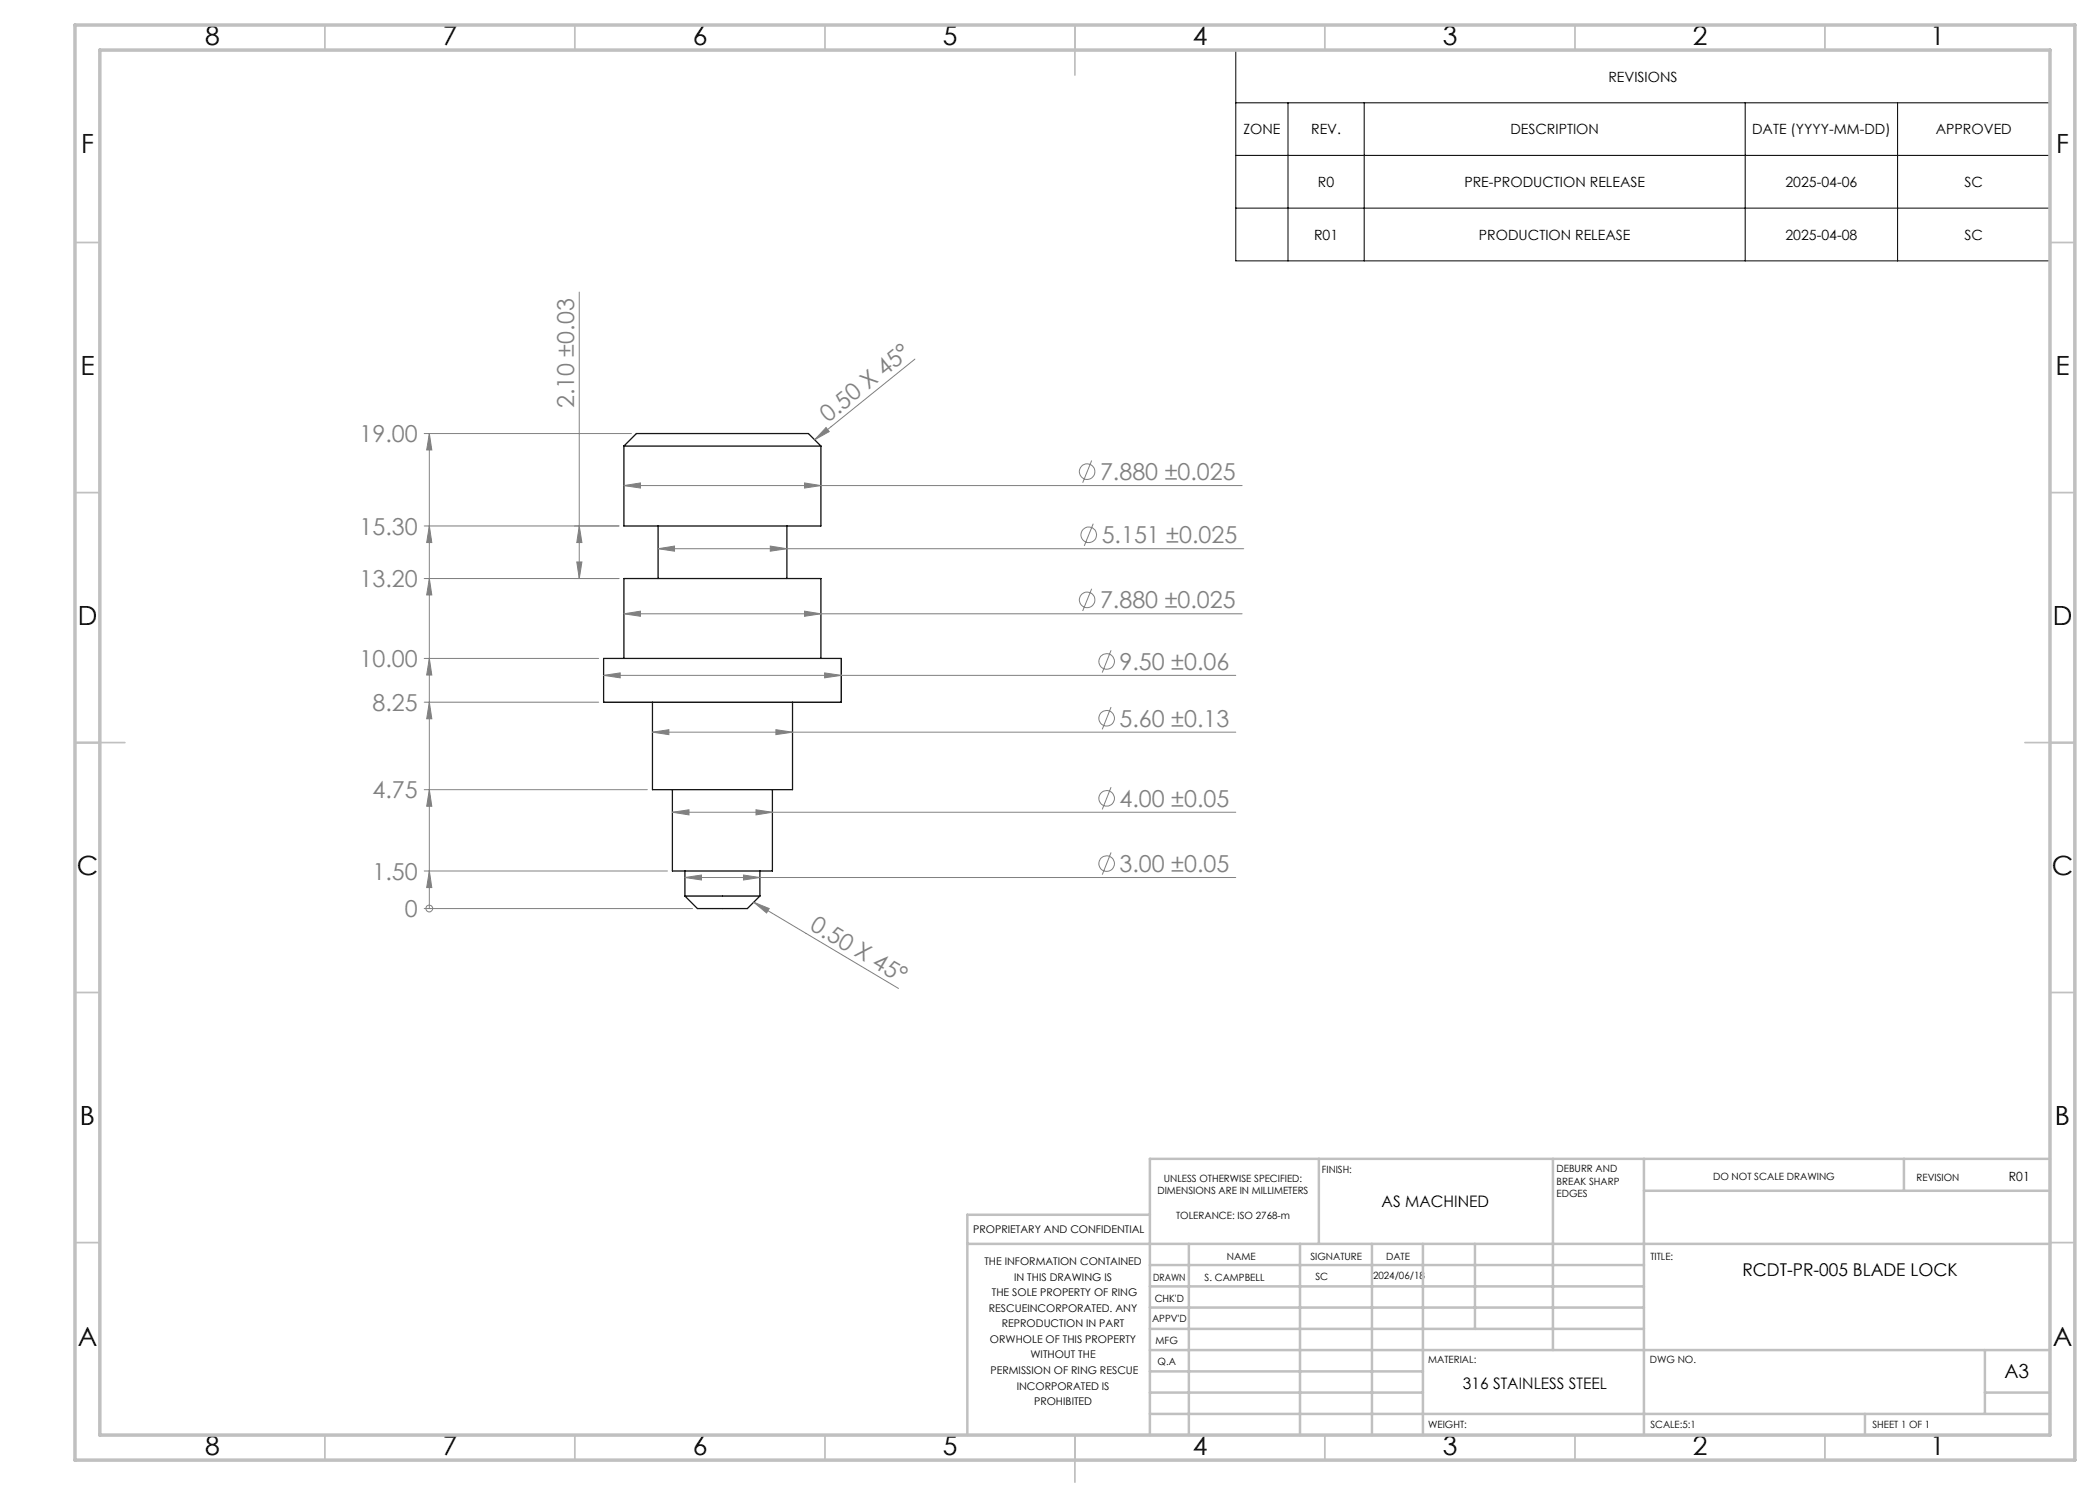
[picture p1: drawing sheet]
<svg xmlns="http://www.w3.org/2000/svg" width="420mm" height="297mm" viewBox="0 0 420 297" stroke-linecap="round" stroke-linejoin="round" font-family="sans-serif">
<g fill="none" stroke="#000" stroke-width=".25">
<path d="M124.8 89.2v16h39.4v-16M124.8 89.2h39.4M124.8 89.2l2.5-2.5h34.4l2.5 2.5M131.6 105.2v10.5M157.4 105.2v10.5M120.7 131.7h47.5v8.7h-47.5zM124.8 131.7v-16h39.4v16M130.5 140.4v17.5h28v-17.5M134.5 157.9v16.3h20v-16.3M137 179.2h15M137 179.2l2.5 2.5h10l2.5-2.5M137 174.2v5"/>
<path d="M152 174.2v5"/>
</g>
<g fill="none" stroke="#808080" stroke-width=".2">
<path d="M115.9 58.4v57.3M183 71.8l-20.1 16.1M84.8 86.7h41.5M85.9 86.7l.5 3.3h-1.1zM85.9 86.7v95M124.8 97.1l3.3-.5v1zM124.8 97.1h123.6M160.9 96.6l3.3 .5-3.3 .5zM165.2 85.5l.6 .8-2.9 1.6zM218.3 92.1l-1.8 4.5M84.8 105.2h39M84.8 115.7h39"/>
<path d="M85.9 115.7l.5 3.3h-1.1zM85.9 105.2l.5 3.3h-1.1zM115.4 112.4h1l-.5 3.3zM115.9 105.2l.5 3.3h-1zM131.6 109.7l3.3-.5v1zM131.6 109.7h117.1M154.1 109.2l3.3 .5-3.3 .5zM218.3 117.8l-1.8 4.4M218.7 104.7l-1.8 4.5M84.8 131.7h34.9M85.9 131.7l.5 3.3h-1.1zM120.7 135.1l3.3-.5v1z"/>
<path d="M120.7 135.1h126.5M124.8 122.8l3.3-.6v1.1zM124.8 122.8h123.6M160.9 122.2l3.3 .6-3.3 .5zM164.9 134.6l3.3 .5-3.3 .5zM222.2 130.1l-1.7 4.4M84.8 157.9h44.7M84.8 140.4h34.9M85.9 157.9l.5 3.4h-1.1zM85.9 140.4l.5 3.4h-1.1zM130.5 146.4l3.3-.5v1zM130.5 146.4h116.7"/>
<path d="M155.2 145.9l3.3 .5-3.3 .5zM222.2 141.4l-1.7 4.5M222.2 157.4l-1.7 4.5M84.8 174.2h48.7M85.9 174.2l.5 3.3h-1.1zM134.5 162.5l3.3-.5v1zM134.5 162.5h112.7M137 175.5l3.3-.5v1zM137 175.5h110.2M148.7 175l3.3 .5-3.3 .5zM151.2 162l3.3 .5-3.3 .5zM222.2 170.5l-1.7 4.4"/>
<path d="M84.8 181.7h53.7M85.9 181.7h.1M150.7 180.4l3.1 1.3-.5 .9zM150.7 180.4l29 17.3"/>
<circle cx="217.4" cy="94.3" r="1.55"/>
<circle cx="217.4" cy="120" r="1.55"/>
<circle cx="217.8" cy="107" r="1.56"/>
<circle cx="221.3" cy="132.3" r="1.56"/>
<circle cx="221.3" cy="159.7" r="1.56"/>
<circle cx="221.3" cy="143.7" r="1.56"/>
<circle cx="221.3" cy="172.7" r="1.56"/>
<circle cx="85.9" cy="181.7" r=".68"/>
</g>
<path d="M247.2 10h162.8v42.2h-162.8zM247.2 20.6h162.8M247.2 31.1h162.8M257.6 20.6v31.6M272.8 20.6v31.6M349 20.6v31.6M379.5 20.6v31.6M247.2 41.6h162.8" fill="none" stroke="#000" stroke-width=".2"/>
<g fill="none" stroke="#c0c0c0" stroke-width=".35">
<path d="M65 5v5M115 5v5M165 5v5M215 5v10M265 5v5M315 5v5M365 5v5M15 48.5h5M410 48.5h5M15 98.5h5M410 98.5h5M15 148.5h10"/>
<path d="M405 148.5h10M15 198.5h5M410 198.5h5M15 248.5h5M410 248.5h5M65 287v5M115 287v5M165 287v5M215 287v9.4M265 287v5M315 287v5M365 287v5"/>
</g>
<g fill="none" stroke="#c0c0c0" stroke-width=".5">
<path d="M263.8 231.8v17M310.6 231.8v38.2M328.8 231.8v55.2M328.8 238.2h81.2M380.8 231.8v6.4M410 231.8h-180v55.2M193.5 248.8h216.5M230 257.3h98.8M230 253h98.8M230 243h-36.5v44M237.8 248.8v38.2M260 248.8v38.2"/>
<path d="M274.4 248.8v38.2M284.6 248.8v38.2M295 248.8v17M230 265.8h98.8M230 261.5h98.8M230 278.5h54.6M230 274.3h54.6M230 270h180M397 278.5h13M397 270v12.8M230 282.8h180M373 282.8v4.2"/>
</g>
<path d="M15 5h400v287h-400zM20 10h390v277h-390z" fill="none" stroke="#c0c0c0" stroke-width=".7"/>
<g fill="#808080">
<path d="M165.2 85.5l.6 .8-2.9 1.6z"/>
<path d="M150.7 180.4l3.1 1.3-.5 .9z"/>
<path d="M154.1 109.2l3.3 .5-3.3 .5zM131.6 109.7l3.3-.5v1zM160.9 122.2l3.3 .6-3.3 .5zM124.8 122.8l3.3-.6v1.1z"/>
<path d="M120.7 135.1l3.3-.5v1zM164.9 134.6l3.3 .5-3.3 .5zM130.5 146.4l3.3-.5v1zM155.2 145.9l3.3 .5-3.3 .5zM134.5 162.5l3.3-.5v1zM151.2 162l3.3 .5-3.3 .5zM124.8 97.1l3.3-.5v1zM160.9 96.6l3.3 .5-3.3 .5zM137 175.5l3.3-.5v1zM148.7 175l3.3 .5-3.3 .5z"/>
<path d="M115.9 105.2l.5 3.3h-1zM115.4 112.4h1l-.5 3.3z"/>
<path d="M85.9 174.2l.5 3.3h-1.1zM85.9 157.9l.5 3.4h-1.1zM85.9 140.4l.5 3.4h-1.1zM85.9 131.7l.5 3.3h-1.1zM85.9 115.7l.5 3.3h-1.1zM85.9 105.2l.5 3.3h-1.1zM85.9 86.7l.5 3.3h-1.1z"/>
</g>
<g font-size="5.3">
<text x="41" y="8.9">8</text>
<text x="88.5" y="8.9">7</text>
<text x="138.5" y="8.9">6</text>
<text x="188.5" y="8.9">5</text>
<text x="238.5" y="8.9">4</text>
<text x="288.5" y="8.9">3</text>
<text x="338.5" y="8.9">2</text>
<text x="386" y="8.9">1</text>
<text x="16.2" y="30.7">F</text>
<text x="411.2" y="30.7">F</text>
<text x="16.1" y="74.9">E</text>
<text x="411.1" y="74.9">E</text>
<text x="15.5" y="124.9">D</text>
<text x="410.5" y="124.9">D</text>
<text x="15.4" y="174.9">C</text>
<text x="410.4" y="174.9">C</text>
<text x="16" y="224.9">B</text>
<text x="411" y="224.9">B</text>
<text x="15.5" y="269.2">A</text>
<text x="410.5" y="269.2">A</text>
<text x="41" y="290.9">8</text>
<text x="88.5" y="290.9">7</text>
<text x="138.5" y="290.9">6</text>
<text x="188.5" y="290.9">5</text>
<text x="238.5" y="290.9">4</text>
<text x="288.5" y="290.9">3</text>
<text x="338.5" y="290.9">2</text>
<text x="386" y="290.9">1</text>
</g>
<g font-size="4.7" fill="#808080">
<text x="114.9" y="81.7" transform="rotate(-90 114.9 81.7)">2.10 ±0.03</text>
<text x="71.9" y="88.4">19.00</text>
<text x="165.6" y="84.5" transform="rotate(-39 165.6 84.5)">0.50 X 45°</text>
<text x="220" y="96">7.880 ±0.025</text>
<text x="71.9" y="106.9">15.30</text>
<text x="220.3" y="108.7">5.151 ±0.025</text>
<text x="71.9" y="117.4">13.20</text>
<text x="220" y="121.7">7.880 ±0.025</text>
<text x="71.9" y="133.4">10.00</text>
<text x="223.9" y="134">9.50 ±0.06</text>
<text x="74.5" y="142.2">8.25</text>
<text x="223.9" y="145.3">5.60 ±0.13</text>
<text x="74.5" y="159.7">4.75</text>
<text x="223.9" y="161.4">4.00 ±0.05</text>
<text x="74.5" y="175.9">1.50</text>
<text x="223.9" y="174.4">3.00 ±0.05</text>
<text x="81" y="183.4">0</text>
<text x="161.7" y="185.8" transform="rotate(31 161.7 185.8)">0.50 X 45°</text>
</g>
<text font-size="3.9" x="400.9" y="275.5">A3</text>
<text font-size="3.5" x="348.5" y="255.3">RCDT-PR-005 BLADE LOCK</text>
<g font-size="3.2">
<text x="276.3" y="241.4">AS MACHINED</text>
<text x="292.6" y="277.9">316 STAINLESS STEEL</text>
</g>
<g font-size="2.8">
<text x="321.7" y="16.3">REVISIONS</text>
<text x="248.7" y="26.9">ZONE</text>
<text x="262.2" y="26.9">REV.</text>
<text x="302.1" y="26.9">DESCRIPTION</text>
<text x="350.4" y="26.9">DATE (YYYY-MM-DD)</text>
<text x="387.2" y="26.9">APPROVED</text>
<text x="263.6" y="37.4">R0</text>
<text x="292.9" y="37.4">PRE-PRODUCTION RELEASE</text>
<text x="357.1" y="37.4">2025-04-06</text>
<text x="392.9" y="37.4">SC</text>
<text x="262.8" y="47.9">R01</text>
<text x="295.8" y="47.9">PRODUCTION RELEASE</text>
<text x="357.1" y="47.9">2025-04-08</text>
<text x="392.9" y="47.9">SC</text>
</g>
<text font-size="2.5" x="401.8" y="236.1">R01</text>
<g font-size="2.1">
<text x="194.7" y="246.6">PROPRIETARY AND CONFIDENTIAL</text>
<text x="196.9" y="253">THE INFORMATION CONTAINED</text>
<text x="202.8" y="256.1">IN THIS DRAWING IS</text>
<text x="197.8" y="262.3">RESCUEINCORPORATED. ANY</text>
<text x="198.4" y="259.2">THE SOLE PROPERTY OF RING</text>
<text x="198" y="268.6">ORWHOLE OF THIS PROPERTY</text>
<text x="200.4" y="265.5">REPRODUCTION IN PART</text>
<text x="198.1" y="274.8">PERMISSION OF RING RESCUE</text>
<text x="206.1" y="271.7">WITHOUT THE</text>
<text x="203.3" y="277.9">INCORPORATED IS</text>
<text x="206.8" y="281">PROHIBITED</text>
</g>
<g font-size="2">
<text x="231.5" y="238.8">DIMENSIONS ARE IN MILLIMETERS</text>
<text x="232.8" y="236.3">UNLESS OTHERWISE SPECIFIED:</text>
<text x="264.4" y="234.6">FINISH:</text>
<text x="311.3" y="234.5">DEBURR AND</text>
<text x="311.3" y="237">BREAK SHARP</text>
<text x="311.3" y="239.5">EDGES</text>
<text x="342.6" y="236">DO NOT SCALE DRAWING</text>
<text x="383.3" y="236.2">REVISION</text>
<text x="235.2" y="243.8">TOLERANCE: ISO 2768-m</text>
<text x="245.4" y="251.9">NAME</text>
<text x="262.1" y="251.9">SIGNATURE</text>
<text x="277.2" y="251.9">DATE</text>
<text x="330.1" y="251.9">TITLE:</text>
<text x="230.6" y="256.1">DRAWN</text>
<text x="240.9" y="256.1">S. CAMPBELL</text>
<text x="263.1" y="256">SC</text>
<text x="274.6" y="255.9">2024/06/18</text>
<text x="230.9" y="260.3">CHK'D</text>
<text x="230.4" y="264.4">APPV'D</text>
<text x="231.1" y="268.8">MFG</text>
<text x="231.5" y="273">Q.A</text>
<text x="285.6" y="272.5">MATERIAL:</text>
<text x="330" y="272.5">DWG NO.</text>
<text x="285.6" y="285.5">WEIGHT:</text>
<text x="330.1" y="285.6">SCALE:5:1</text>
<text x="374.5" y="285.6">SHEET 1 OF 1</text>
</g>
</svg>
